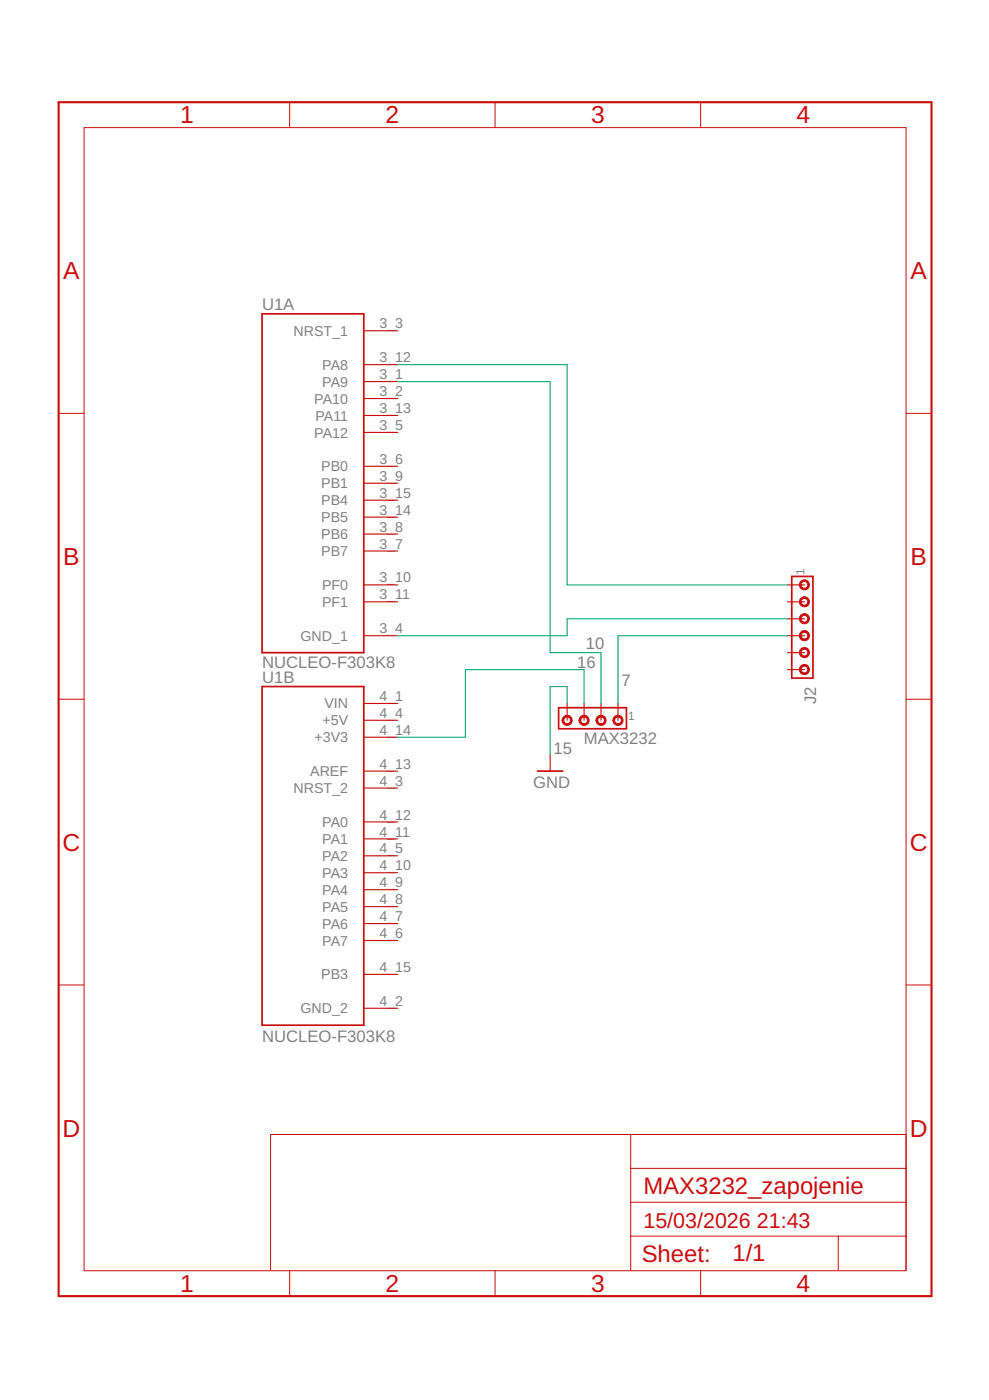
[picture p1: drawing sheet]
<svg xmlns="http://www.w3.org/2000/svg" width="148mm" height="210mm" viewBox="0 0 148 210" stroke-linecap="round" stroke-linejoin="round" font-family="sans-serif">
<path d="M39.3 47.1h15.2v50.8h-15.2zM118.6 86.4h3.2v15.3h-3.2zM39.3 102.9h15.2v50.8h-15.2zM80.5 115.6h3.8M83.7 106.1h10.2v3.2h-10.2z" fill="none" stroke="#c90d0c" stroke-width=".25"/>
<g fill="none" stroke="#c90d0c" stroke-width=".17">
<path d="M54.5 57.2h5.1M54.5 59.8h5.1M54.5 49.6h5.1M54.5 54.7h5.1M54.5 64.8h5.1M54.5 69.9h5.1M54.5 72.5h5.1M54.5 62.3h5.1M54.5 77.5h5.1M54.5 75h5.1M54.5 82.6h5.1M54.5 80.1h5.1"/>
<path d="M54.5 87.7h5.1M54.5 90.2h5.1M54.5 95.3h5.1M118 87.7h2.5M118 90.2h2.5M118 95.3h2.5M118 92.8h2.5M118 97.9h2.5M54.5 118.2h5.1M54.5 105.5h5.1M54.5 108h5.1M54.5 115.6h5.1"/>
<path d="M54.5 110.5h5.1M82.4 113.1v2.5M85 105.5v2.5M87.5 105.5v2.5M90 105.5v2.5M92.6 105.5v2.5M118 100.4h2.5M54.5 128.3h5.1M54.5 138.5h5.1M54.5 133.4h5.1M54.5 135.9h5.1M54.5 125.8h5.1"/>
<path d="M54.5 130.9h5.1M54.5 123.2h5.1M54.5 141h5.1M54.5 146.1h5.1M54.5 151.2h5.1"/>
</g>
<g fill="#c90d0c" stroke="#c90d0c" stroke-width=".15">
<path d="M92 107.5a.77 .77 0 0 1 1.2 .1 .77 .77 0 0 1-.4 1.1 .77 .77 0 0 1-1-.7h.3a.52 .52 0 0 1 .7-.4 .52 .52 0 0 1 .1 .8 .52 .52 0 0 1-.8-.2v-.2h-.3z" fill-rule="evenodd"/>
<path d="M89.5 107.5a.76 .76 0 0 1 1.2 .1 .76 .76 0 0 1-.5 1.1 .76 .76 0 0 1-.9-.7h.2a.51 .51 0 0 1 .7-.5 .51 .51 0 0 1 .2 .8 .51 .51 0 0 1-.8-.1l-.1-.2h-.2z" fill-rule="evenodd"/>
<path d="M86.9 107.5a.76 .76 0 0 1 1.3 .1 .76 .76 0 0 1-.5 1.1 .76 .76 0 0 1-1-.7h.3a.51 .51 0 0 1 .7-.5 .51 .51 0 0 1 .2 .8 .51 .51 0 0 1-.9-.1v-.2h-.3z" fill-rule="evenodd"/>
<path d="M84.4 107.5a.76 .76 0 0 1 1.2 .1 .76 .76 0 0 1-.4 1.1 .76 .76 0 0 1-1-.7h.3a.51 .51 0 0 1 .6-.5 .51 .51 0 0 1 .2 .8 .51 .51 0 0 1-.8-.1v-.2h-.3z" fill-rule="evenodd"/>
<path d="M119.9 87.2a.75 .75 0 0 1 1.2 .1 .75 .75 0 0 1-.4 1.1 .75 .75 0 0 1-.9-.7h.2a.51 .51 0 0 1 .7-.4 .51 .51 0 0 1 .1 .8 .51 .51 0 0 1-.8-.2v-.2h-.2z" fill-rule="evenodd"/>
<path d="M119.9 89.7a.75 .75 0 0 1 1.2 .1 .75 .75 0 0 1-.4 1.1 .75 .75 0 0 1-.9-.7h.2a.51 .51 0 0 1 .7-.4 .51 .51 0 0 1 .2 .8 .51 .51 0 0 1-.9-.2v-.2h-.2z" fill-rule="evenodd"/>
<path d="M119.9 92.3a.75 .75 0 0 1 1.2 0 .75 .75 0 0 1-.4 1.2 .75 .75 0 0 1-.9-.7h.2a.51 .51 0 0 1 .7-.5 .51 .51 0 0 1 .2 .9 .51 .51 0 0 1-.9-.3v-.1h-.2z" fill-rule="evenodd"/>
<path d="M119.9 94.8a.75 .75 0 0 1 1.2 .1 .75 .75 0 0 1-.4 1.1 .75 .75 0 0 1-.9-.7h.2a.51 .51 0 0 1 .7-.4 .51 .51 0 0 1 .2 .8 .51 .51 0 0 1-.9-.2v-.2h-.2z" fill-rule="evenodd"/>
<path d="M119.9 97.3a.76 .76 0 0 1 1.2 .1 .76 .76 0 0 1-.3 1.1 .76 .76 0 0 1-1-.6h.2a.51 .51 0 0 1 .7-.5 .51 .51 0 0 1 .2 .9 .51 .51 0 0 1-.9-.3v-.1h-.2z" fill-rule="evenodd"/>
<path d="M119.9 99.9a.76 .76 0 0 1 1.2 0 .76 .76 0 0 1-.3 1.2 .76 .76 0 0 1-1-.7h.2a.51 .51 0 0 1 .7-.4 .51 .51 0 0 1 .2 .8 .51 .51 0 0 1-.9-.2v-.2h-.2z" fill-rule="evenodd"/>
</g>
<g fill="none" stroke="#c90d0c" stroke-width=".15">
<path d="M12.6 19.1h123.1v171.4h-123.1zM43.4 15.3v3.8M74.2 15.3v3.8M105 15.3v3.8M8.8 62h3.8M135.7 62h3.9M8.8 104.8h3.8M135.7 104.8h3.9M8.8 147.7h3.8M135.7 147.7h3.9M94.5 170.1v20.3M94.5 175.2h41.2"/>
<path d="M135.7 170.1h-95.2v20.3M43.4 190.5v3.8M74.2 190.5v3.8M94.5 185.3h41.2M94.5 180.3h41.2M105 190.5v3.8M125.6 185.3v5.1"/>
</g>
<path d="M8.8 15.3h130.8v179h-130.8z" fill="none" stroke="#c90d0c" stroke-width=".32"/>
<path d="M59.6 54.7h25.4v33h33M59.6 57.2h22.8v40.7h7.6v7.6M118 92.8h-33v2.5h-25.4M118 95.3h-25.4v10.2M85 105.5v-2.6h-2.6v10.2M87.5 105.5v-5.1h-17.8v10.1h-10.1" fill="none" stroke="#0dab76" stroke-width=".17"/>
<g font-size="3.7" fill="#c90d0c">
<text x="27" y="18.5">1</text>
<text x="57.8" y="18.5">2</text>
<text x="88.6" y="18.5">3</text>
<text x="119.3" y="18.5">4</text>
<text x="9.5" y="41.8">A</text>
<text x="136.4" y="41.8">A</text>
<text x="9.5" y="84.7">B</text>
<text x="136.4" y="84.7">B</text>
<text x="9.4" y="127.5">C</text>
<text x="136.3" y="127.5">C</text>
<text x="9.4" y="170.4">D</text>
<text x="136.3" y="170.4">D</text>
<text x="27" y="193.7">1</text>
<text x="57.8" y="193.7">2</text>
<text x="88.6" y="193.7">3</text>
<text x="119.3" y="193.7">4</text>
</g>
<g font-size="3.6" fill="#c90d0c">
<text x="96.4" y="179">MAX3232_zapojenie</text>
<text x="96.1" y="189.3">Sheet:</text>
<text x="109.7" y="189.1">1/1</text>
</g>
<g font-size="3.2" fill="#c90d0c">
<text x="96.4" y="184.1">15/03/2026</text>
<text x="113.4" y="184.1">21:43</text>
</g>
<g font-size="2.5" fill="#808080">
<text x="39.3" y="46.5">U1A</text>
<text x="39.3" y="100.1">NUCLEO-F303K8</text>
<text x="86.5" y="100.1">16</text>
<text x="87.8" y="97.3">10</text>
<text x="39.3" y="102.4">U1B</text>
<text x="93.1" y="102.9">7</text>
<text x="122.3" y="105.6" transform="rotate(-90 122.3 105.6)">J2</text>
<text x="82.9" y="113.1">15</text>
<text x="87.5" y="111.6">MAX3232</text>
<text x="79.9" y="118.2">GND</text>
<text x="39.3" y="156.3">NUCLEO-F303K8</text>
</g>
<g font-size="2.1" fill="#808080">
<text x="44" y="50.4">NRST_1</text>
<text x="56.8" y="49.2">3_3</text>
<text x="48.3" y="58">PA9</text>
<text x="48.3" y="55.4">PA8</text>
<text x="56.8" y="56.9">3_1</text>
<text x="56.8" y="59.4">3_2</text>
<text x="56.8" y="54.3">3_12</text>
<text x="47.1" y="60.5">PA10</text>
<text x="47.1" y="65.6">PA12</text>
<text x="47.3" y="63.1">PA11</text>
<text x="56.8" y="64.5">3_5</text>
<text x="56.8" y="61.9">3_13</text>
<text x="48.1" y="70.7">PB0</text>
<text x="56.8" y="69.6">3_6</text>
<text x="48.1" y="73.2">PB1</text>
<text x="48.1" y="75.8">PB4</text>
<text x="56.8" y="72.1">3_9</text>
<text x="56.8" y="77.2">3_14</text>
<text x="56.8" y="74.6">3_15</text>
<text x="48.1" y="83.4">PB7</text>
<text x="48.1" y="80.8">PB6</text>
<text x="48.1" y="78.3">PB5</text>
<text x="56.8" y="82.3">3_7</text>
<text x="56.8" y="79.7">3_8</text>
<text x="48.2" y="88.5">PF0</text>
<text x="56.8" y="87.3">3_10</text>
<text x="56.8" y="89.9">3_11</text>
<text x="48.2" y="91">PF1</text>
<text x="56.8" y="95">3_4</text>
<text x="45" y="96.1">GND_1</text>
<text x="48.6" y="106.2">VIN</text>
<text x="56.8" y="105.1">4_1</text>
<text x="56.8" y="107.6">4_4</text>
<text x="47.1" y="111.3">+3V3</text>
<text x="48.3" y="108.8">+5V</text>
<text x="56.8" y="110.2">4_14</text>
<text x="44" y="118.9">NRST_2</text>
<text x="46.5" y="116.4">AREF</text>
<text x="56.8" y="117.8">4_3</text>
<text x="56.8" y="115.3">4_13</text>
<text x="48.3" y="124">PA0</text>
<text x="56.8" y="125.4">4_11</text>
<text x="56.8" y="122.9">4_12</text>
<text x="48.3" y="129.1">PA2</text>
<text x="48.3" y="126.5">PA1</text>
<text x="48.3" y="131.6">PA3</text>
<text x="56.8" y="128">4_5</text>
<text x="56.8" y="130.5">4_10</text>
<text x="48.3" y="134.2">PA4</text>
<text x="48.3" y="136.7">PA5</text>
<text x="56.8" y="133">4_9</text>
<text x="56.8" y="135.6">4_8</text>
<text x="48.3" y="141.8">PA7</text>
<text x="48.3" y="139.2">PA6</text>
<text x="56.8" y="140.7">4_6</text>
<text x="56.8" y="138.1">4_7</text>
<text x="48.1" y="146.9">PB3</text>
<text x="56.8" y="145.7">4_15</text>
<text x="45" y="151.9">GND_2</text>
<text x="56.8" y="150.8">4_2</text>
</g>
<g font-size="1.8" fill="#808080">
<text x="120.5" y="86.1" transform="rotate(-90 120.5 86.1)">1</text>
<text x="94.1" y="108">1</text>
</g>
</svg>
